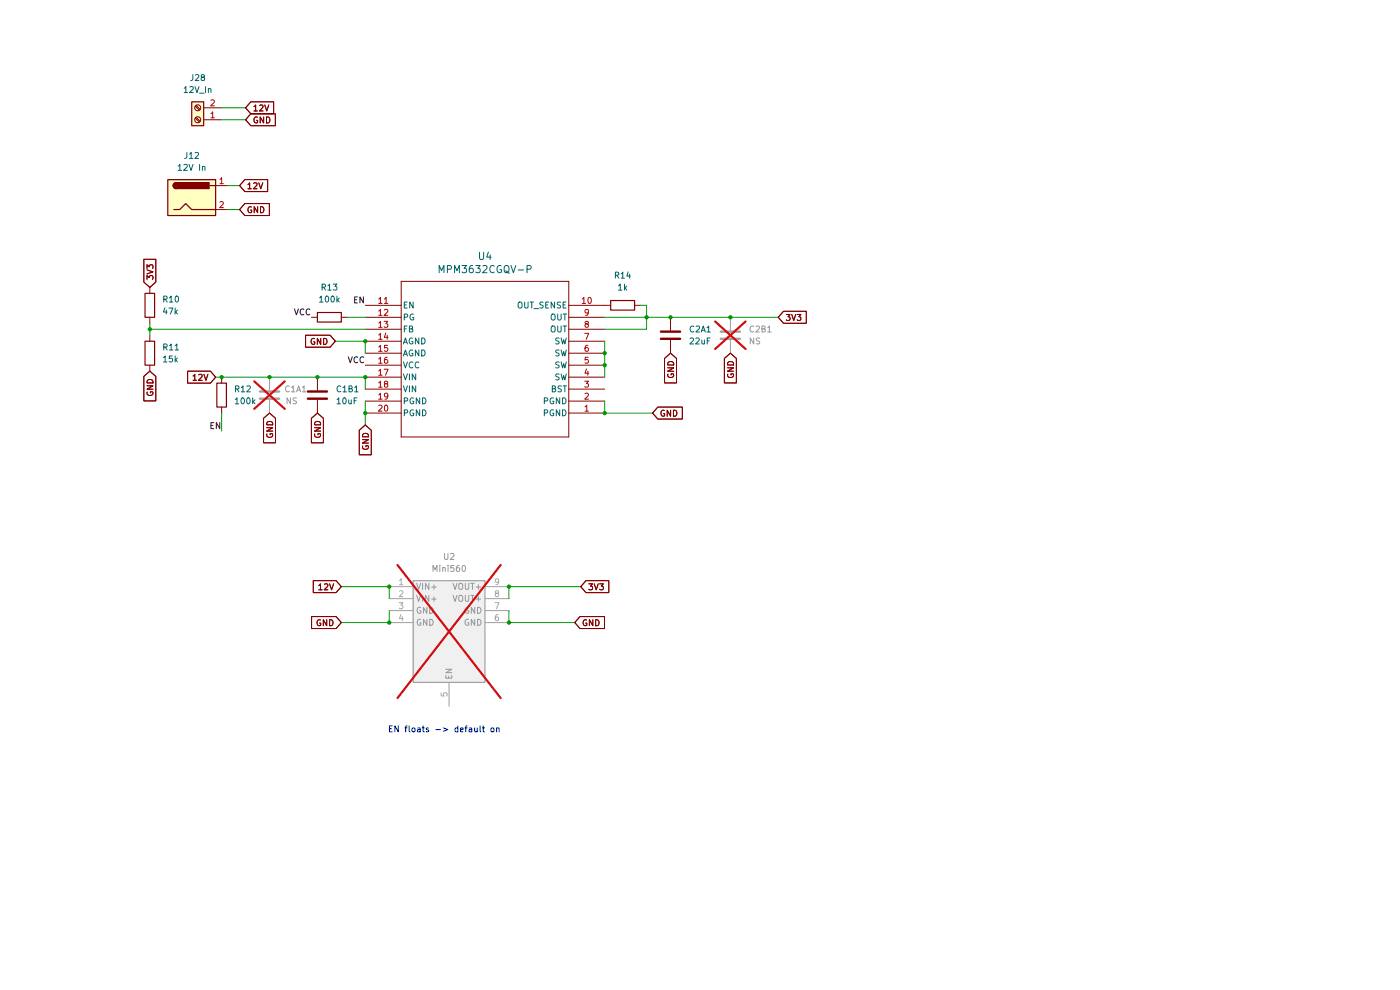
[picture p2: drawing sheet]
(kicad_sch
 (version 20260306)
 (generator "eeschema")
 (generator_version "10.0")
 (paper "A4")
 (lib_symbols
  (symbol "Connector:Barrel_Jack"
   (pin_names
    (offset 1.016)) (exclude_from_sim no) (in_bom yes) (on_board yes)
   (in_pos_files yes)
   (duplicate_pin_numbers_are_jumpers no)
   (property "Reference" "J" (at 0 5.334 0) (show_name no) (do_not_autoplace no) (effects (font (size 1.27 1.27))))
   (property "Value" "Barrel_Jack" (at 0 -5.08 0) (show_name no) (do_not_autoplace no) (effects (font (size 1.27 1.27))))
   (property "Footprint" "" (at 1.27 -1.016 0) (show_name no) (do_not_autoplace no) (hide yes) (effects (font (size 1.27 1.27))))
   (property "Datasheet" "" (at 1.27 -1.016 0) (show_name no) (do_not_autoplace no) (hide yes) (effects (font (size 1.27 1.27))))
   (property "Description" "DC Barrel Jack" (at 0 0 0) (show_name no) (do_not_autoplace no) (hide yes) (effects (font (size 1.27 1.27))))
   (symbol "Barrel_Jack_0_1"
    (rectangle (start -5.08 3.81) (end 5.08 -3.81) (stroke (width 0.254) (type default)) (fill (type background)))
    (polyline (pts (xy -3.81 -2.54) (xy -2.54 -2.54) (xy -1.27 -1.27) (xy 0 -2.54) (xy 2.54 -2.54) (xy 5.08 -2.54)) (stroke (width 0.254) (type default)) (fill (type none)))
    (arc (start -3.302 1.905) (mid -3.9343 2.54) (end -3.302 3.175) (stroke (width 0.254) (type default)) (fill (type none)))
    (arc (start -3.302 1.905) (mid -3.9343 2.54) (end -3.302 3.175) (stroke (width 0.254) (type default)) (fill (type outline)))
    (rectangle (start 3.683 3.175) (end -3.302 1.905) (stroke (width 0.254) (type default)) (fill (type outline)))
    (polyline (pts (xy 5.08 2.54) (xy 3.81 2.54)) (stroke (width 0.254) (type default)) (fill (type none))))
   (symbol "Barrel_Jack_1_1"
    (pin passive line (at 7.62 2.54 180) (length 2.54) (name "" (effects (font (size 1.27 1.27)))) (number "1" (effects (font (size 1.27 1.27)))))
    (pin passive line (at 7.62 -2.54 180) (length 2.54) (name "" (effects (font (size 1.27 1.27)))) (number "2" (effects (font (size 1.27 1.27))))))
   (embedded_fonts no))
  (symbol "Connector:Screw_Terminal_01x02"
   (pin_names
    (offset 1.016) (hide yes)) (exclude_from_sim no) (in_bom yes) (on_board yes)
   (in_pos_files yes)
   (duplicate_pin_numbers_are_jumpers no)
   (property "Reference" "J" (at 0 2.54 0) (show_name no) (do_not_autoplace no) (effects (font (size 1.27 1.27))))
   (property "Value" "Screw_Terminal_01x02" (at 0 -5.08 0) (show_name no) (do_not_autoplace no) (effects (font (size 1.27 1.27))))
   (property "Footprint" "" (at 0 0 0) (show_name no) (do_not_autoplace no) (hide yes) (effects (font (size 1.27 1.27))))
   (property "Datasheet" "" (at 0 0 0) (show_name no) (do_not_autoplace no) (hide yes) (effects (font (size 1.27 1.27))))
   (property "Description" "Generic screw terminal, single row, 01x02, script generated (kicad-library-utils/schlib/autogen/connector/)" (at 0 0 0) (show_name no) (do_not_autoplace no) (hide yes) (effects (font (size 1.27 1.27))))
   (symbol "Screw_Terminal_01x02_1_1"
    (rectangle (start -1.27 1.27) (end 1.27 -3.81) (stroke (width 0.254) (type default)) (fill (type background)))
    (polyline (pts (xy -0.5334 0.3302) (xy 0.3302 -0.508)) (stroke (width 0.1524) (type default)) (fill (type none)))
    (polyline (pts (xy -0.5334 -2.2098) (xy 0.3302 -3.048)) (stroke (width 0.1524) (type default)) (fill (type none)))
    (polyline (pts (xy -0.3556 0.508) (xy 0.508 -0.3302)) (stroke (width 0.1524) (type default)) (fill (type none)))
    (polyline (pts (xy -0.3556 -2.032) (xy 0.508 -2.8702)) (stroke (width 0.1524) (type default)) (fill (type none)))
    (circle (center 0 0) (radius 0.635) (stroke (width 0.1524) (type default)) (fill (type none)))
    (circle (center 0 -2.54) (radius 0.635) (stroke (width 0.1524) (type default)) (fill (type none)))
    (pin passive line (at -5.08 0 0) (length 3.81) (name "Pin_1" (effects (font (size 1.27 1.27)))) (number "1" (effects (font (size 1.27 1.27)))))
    (pin passive line (at -5.08 -2.54 0) (length 3.81) (name "Pin_2" (effects (font (size 1.27 1.27)))) (number "2" (effects (font (size 1.27 1.27))))))
   (embedded_fonts no))
  (symbol "Device:C"
   (pin_numbers (hide yes))
   (pin_names
    (offset 0.254)) (exclude_from_sim no) (in_bom yes) (on_board yes)
   (in_pos_files yes)
   (duplicate_pin_numbers_are_jumpers no)
   (property "Reference" "C" (at 0.635 2.54 0) (show_name no) (do_not_autoplace no) (effects (font (size 1.27 1.27)) (justify left)))
   (property "Value" "C" (at 0.635 -2.54 0) (show_name no) (do_not_autoplace no) (effects (font (size 1.27 1.27)) (justify left)))
   (property "Footprint" "" (at 0.9652 -3.81 0) (show_name no) (do_not_autoplace no) (hide yes) (effects (font (size 1.27 1.27))))
   (property "Datasheet" "" (at 0 0 0) (show_name no) (do_not_autoplace no) (hide yes) (effects (font (size 1.27 1.27))))
   (property "Description" "Unpolarized capacitor" (at 0 0 0) (show_name no) (do_not_autoplace no) (hide yes) (effects (font (size 1.27 1.27))))
   (symbol "C_0_1"
    (polyline (pts (xy -2.032 0.762) (xy 2.032 0.762)) (stroke (width 0.508) (type default)) (fill (type none)))
    (polyline (pts (xy -2.032 -0.762) (xy 2.032 -0.762)) (stroke (width 0.508) (type default)) (fill (type none))))
   (symbol "C_1_1"
    (pin passive line (at 0 3.81 270) (length 2.794) (name "" (effects (font (size 1.27 1.27)))) (number "1" (effects (font (size 1.27 1.27)))))
    (pin passive line (at 0 -3.81 90) (length 2.794) (name "" (effects (font (size 1.27 1.27)))) (number "2" (effects (font (size 1.27 1.27))))))
   (embedded_fonts no))
  (symbol "Device:R"
   (pin_numbers (hide yes))
   (pin_names
    (offset 0)) (exclude_from_sim no) (in_bom yes) (on_board yes)
   (in_pos_files yes)
   (duplicate_pin_numbers_are_jumpers no)
   (property "Reference" "R" (at 2.032 0 90) (show_name no) (do_not_autoplace no) (effects (font (size 1.27 1.27))))
   (property "Value" "R" (at 0 0 90) (show_name no) (do_not_autoplace no) (effects (font (size 1.27 1.27))))
   (property "Footprint" "" (at -1.778 0 90) (show_name no) (do_not_autoplace no) (hide yes) (effects (font (size 1.27 1.27))))
   (property "Datasheet" "" (at 0 0 0) (show_name no) (do_not_autoplace no) (hide yes) (effects (font (size 1.27 1.27))))
   (property "Description" "Resistor" (at 0 0 0) (show_name no) (do_not_autoplace no) (hide yes) (effects (font (size 1.27 1.27))))
   (symbol "R_0_1"
    (rectangle (start -1.016 -2.54) (end 1.016 2.54) (stroke (width 0.254) (type default)) (fill (type none))))
   (symbol "R_1_1"
    (pin passive line (at 0 3.81 270) (length 1.27) (name "" (effects (font (size 1.27 1.27)))) (number "1" (effects (font (size 1.27 1.27)))))
    (pin passive line (at 0 -3.81 90) (length 1.27) (name "" (effects (font (size 1.27 1.27)))) (number "2" (effects (font (size 1.27 1.27))))))
   (embedded_fonts no))
  (symbol "PCM_TrailCurrentSymbolLibrary:Mini560" (exclude_from_sim no) (in_bom yes) (on_board yes)
   (in_pos_files yes)
   (duplicate_pin_numbers_are_jumpers no)
   (property "Reference" "U" (at 12.7 2.54 0) (show_name no) (do_not_autoplace no) (effects (font (size 1.27 1.27))))
   (property "Value" "Mini560" (at 12.7 0 0) (show_name no) (do_not_autoplace no) (effects (font (size 1.27 1.27))))
   (property "Footprint" "TrailCurrentFootprints:Mini560" (at 0 0 0) (show_name no) (do_not_autoplace no) (hide yes) (effects (font (size 1.27 1.27))))
   (property "Datasheet" "" (at 0 0 0) (show_name no) (do_not_autoplace no) (hide yes) (effects (font (size 1.27 1.27))))
   (property "Description" "Mini560 DC-DC Buck Converter Module, 5A, 7-20V to 3.3/5/9/12V" (at 0 0 0) (show_name no) (do_not_autoplace no) (hide yes) (effects (font (size 1.27 1.27))))
   (property "Manufacturer_Name" "Generic" (at 0 0 0) (show_name no) (do_not_autoplace no) (hide yes) (effects (font (size 1.27 1.27))))
   (property "Manufacturer_Part_Number" "Mini560" (at 0 0 0) (show_name no) (do_not_autoplace no) (hide yes) (effects (font (size 1.27 1.27))))
   (property "LCSC Part" "" (at 0 0 0) (show_name no) (do_not_autoplace no) (hide yes) (effects (font (size 1.27 1.27))))
   (property "DigiKey Part Number" "" (at 0 0 0) (show_name no) (do_not_autoplace no) (hide yes) (effects (font (size 1.27 1.27))))
   (property "Mouser Part Number" "" (at 0 0 0) (show_name no) (do_not_autoplace no) (hide yes) (effects (font (size 1.27 1.27))))
   (symbol "Mini560_0_1"
    (rectangle (start 5.08 1.27) (end 20.32 -20.32) (stroke (width 0.254) (type default)) (fill (type background)))
    (pin power_in line (at 0 0 0) (length 5.08) (name "VIN+" (effects (font (size 1.27 1.27)))) (number "1" (effects (font (size 1.27 1.27)))))
    (pin passive line (at 0 -2.54 0) (length 5.08) (name "VIN+" (effects (font (size 1.27 1.27)))) (number "2" (effects (font (size 1.27 1.27)))))
    (pin power_in line (at 0 -5.08 0) (length 5.08) (name "GND" (effects (font (size 1.27 1.27)))) (number "3" (effects (font (size 1.27 1.27)))))
    (pin passive line (at 0 -7.62 0) (length 5.08) (name "GND" (effects (font (size 1.27 1.27)))) (number "4" (effects (font (size 1.27 1.27)))))
    (pin input line (at 12.7 -25.4 90) (length 5.08) (name "EN" (effects (font (size 1.27 1.27)))) (number "5" (effects (font (size 1.27 1.27)))))
    (pin passive line (at 25.4 -7.62 180) (length 5.08) (name "GND" (effects (font (size 1.27 1.27)))) (number "6" (effects (font (size 1.27 1.27)))))
    (pin passive line (at 25.4 -5.08 180) (length 5.08) (name "GND" (effects (font (size 1.27 1.27)))) (number "7" (effects (font (size 1.27 1.27)))))
    (pin power_out line (at 25.4 -2.54 180) (length 5.08) (name "VOUT+" (effects (font (size 1.27 1.27)))) (number "8" (effects (font (size 1.27 1.27)))))
    (pin passive line (at 25.4 0 180) (length 5.08) (name "VOUT+" (effects (font (size 1.27 1.27)))) (number "9" (effects (font (size 1.27 1.27))))))
   (embedded_fonts no))
  (symbol "mpm3632c:MPM3632CGQV-P"
   (pin_names
    (offset 0.254)) (exclude_from_sim no) (in_bom yes) (on_board yes)
   (in_pos_files yes)
   (duplicate_pin_numbers_are_jumpers no)
   (property "Reference" "U" (at 25.4 10.16 0) (show_name no) (do_not_autoplace no) (effects (font (size 1.524 1.524))))
   (property "Value" "MPM3632CGQV-P" (at 25.4 7.62 0) (show_name no) (do_not_autoplace no) (effects (font (size 1.524 1.524))))
   (property "Footprint" "QFN3p0x5p0x1p6_MPM3632C_MNP" (at 0 0 0) (show_name no) (do_not_autoplace no) (hide yes) (effects (font (size 1.27 1.27)
    (italic yes))))
   (property "Datasheet" "https://www.monolithicpower.com/en/documentview/productdocument/index/version/2/document_type/Datasheet/lang/en/sku/MPM3632CGQV-Z" (at 0 0 0) (show_name no) (do_not_autoplace no) (hide yes) (effects (font (size 1.27 1.27)
    (italic yes))))
   (property "Description" "" (at 0 0 0) (show_name no) (do_not_autoplace no) (hide yes) (effects (font (size 1.27 1.27))))
   (property "ki_locked" "" (at 0 0 0) (show_name no) (do_not_autoplace no) (effects (font (size 1.27 1.27))))
   (symbol "MPM3632CGQV-P_0_1"
    (polyline (pts (xy 7.62 5.08) (xy 7.62 -27.94)) (stroke (width 0.127) (type default)) (fill (type none)))
    (polyline (pts (xy 7.62 -27.94) (xy 43.18 -27.94)) (stroke (width 0.127) (type default)) (fill (type none)))
    (polyline (pts (xy 43.18 5.08) (xy 7.62 5.08)) (stroke (width 0.127) (type default)) (fill (type none)))
    (polyline (pts (xy 43.18 -27.94) (xy 43.18 5.08)) (stroke (width 0.127) (type default)) (fill (type none)))
    (pin power_out line (at 0 0 0) (length 7.62) (name "PGND" (effects (font (size 1.27 1.27)))) (number "1" (effects (font (size 1.27 1.27)))))
    (pin power_out line (at 0 -2.54 0) (length 7.62) (name "PGND" (effects (font (size 1.27 1.27)))) (number "2" (effects (font (size 1.27 1.27)))))
    (pin unspecified line (at 0 -5.08 0) (length 7.62) (name "BST" (effects (font (size 1.27 1.27)))) (number "3" (effects (font (size 1.27 1.27)))))
    (pin output line (at 0 -7.62 0) (length 7.62) (name "SW" (effects (font (size 1.27 1.27)))) (number "4" (effects (font (size 1.27 1.27)))))
    (pin output line (at 0 -10.16 0) (length 7.62) (name "SW" (effects (font (size 1.27 1.27)))) (number "5" (effects (font (size 1.27 1.27)))))
    (pin output line (at 0 -12.7 0) (length 7.62) (name "SW" (effects (font (size 1.27 1.27)))) (number "6" (effects (font (size 1.27 1.27)))))
    (pin output line (at 0 -15.24 0) (length 7.62) (name "SW" (effects (font (size 1.27 1.27)))) (number "7" (effects (font (size 1.27 1.27)))))
    (pin output line (at 0 -17.78 0) (length 7.62) (name "OUT" (effects (font (size 1.27 1.27)))) (number "8" (effects (font (size 1.27 1.27)))))
    (pin output line (at 0 -20.32 0) (length 7.62) (name "OUT" (effects (font (size 1.27 1.27)))) (number "9" (effects (font (size 1.27 1.27)))))
    (pin unspecified line (at 0 -22.86 0) (length 7.62) (name "OUT_SENSE" (effects (font (size 1.27 1.27)))) (number "10" (effects (font (size 1.27 1.27)))))
    (pin unspecified line (at 50.8 -22.86 180) (length 7.62) (name "EN" (effects (font (size 1.27 1.27)))) (number "11" (effects (font (size 1.27 1.27)))))
    (pin output line (at 50.8 -20.32 180) (length 7.62) (name "PG" (effects (font (size 1.27 1.27)))) (number "12" (effects (font (size 1.27 1.27)))))
    (pin input line (at 50.8 -17.78 180) (length 7.62) (name "FB" (effects (font (size 1.27 1.27)))) (number "13" (effects (font (size 1.27 1.27)))))
    (pin power_out line (at 50.8 -15.24 180) (length 7.62) (name "AGND" (effects (font (size 1.27 1.27)))) (number "14" (effects (font (size 1.27 1.27)))))
    (pin power_out line (at 50.8 -12.7 180) (length 7.62) (name "AGND" (effects (font (size 1.27 1.27)))) (number "15" (effects (font (size 1.27 1.27)))))
    (pin power_in line (at 50.8 -10.16 180) (length 7.62) (name "VCC" (effects (font (size 1.27 1.27)))) (number "16" (effects (font (size 1.27 1.27)))))
    (pin power_in line (at 50.8 -7.62 180) (length 7.62) (name "VIN" (effects (font (size 1.27 1.27)))) (number "17" (effects (font (size 1.27 1.27)))))
    (pin power_in line (at 50.8 -5.08 180) (length 7.62) (name "VIN" (effects (font (size 1.27 1.27)))) (number "18" (effects (font (size 1.27 1.27)))))
    (pin power_out line (at 50.8 -2.54 180) (length 7.62) (name "PGND" (effects (font (size 1.27 1.27)))) (number "19" (effects (font (size 1.27 1.27)))))
    (pin power_out line (at 50.8 0 180) (length 7.62) (name "PGND" (effects (font (size 1.27 1.27)))) (number "20" (effects (font (size 1.27 1.27))))))
   (embedded_fonts no)))
 (text "EN floats -> default on"
  (exclude_from_sim no)
  (at 94.234 154.94 0)
  (effects (font (size 1.27 1.27))))
 (junction
  (at 77.47 72.39)
  (diameter 0)
  (color 0 0 0 0))
 (junction
  (at 31.75 69.85)
  (diameter 0)
  (color 0 0 0 0))
 (junction
  (at 128.27 74.93)
  (diameter 0)
  (color 0 0 0 0))
 (junction
  (at 128.27 87.63)
  (diameter 0)
  (color 0 0 0 0))
 (junction
  (at 107.95 132.08)
  (diameter 0)
  (color 0 0 0 0))
 (junction
  (at 128.27 77.47)
  (diameter 0)
  (color 0 0 0 0))
 (junction
  (at 67.31 80.01)
  (diameter 0)
  (color 0 0 0 0))
 (junction
  (at 82.55 124.46)
  (diameter 0)
  (color 0 0 0 0))
 (junction
  (at 82.55 132.08)
  (diameter 0)
  (color 0 0 0 0))
 (junction
  (at 142.24 67.31)
  (diameter 0)
  (color 0 0 0 0))
 (junction
  (at 154.94 67.31)
  (diameter 0)
  (color 0 0 0 0))
 (junction
  (at 107.95 124.46)
  (diameter 0)
  (color 0 0 0 0))
 (junction
  (at 57.15 80.01)
  (diameter 0)
  (color 0 0 0 0))
 (junction
  (at 137.16 67.31)
  (diameter 0)
  (color 0 0 0 0))
 (junction
  (at 77.47 87.63)
  (diameter 0)
  (color 0 0 0 0))
 (junction
  (at 46.99 80.01)
  (diameter 0)
  (color 0 0 0 0))
 (junction
  (at 77.47 80.01)
  (diameter 0)
  (color 0 0 0 0))
 (wire
  (pts (xy 77.47 72.39) (xy 77.47 74.93))
  (stroke (width 0) (type default)))
 (wire
  (pts (xy 107.95 129.54) (xy 107.95 132.08))
  (stroke (width 0) (type default)))
 (wire
  (pts (xy 46.99 87.63) (xy 46.99 91.44))
  (stroke (width 0) (type default)))
 (wire
  (pts (xy 135.89 64.77) (xy 137.16 64.77))
  (stroke (width 0) (type default)))
 (wire
  (pts (xy 128.27 85.09) (xy 128.27 87.63))
  (stroke (width 0) (type default)))
 (wire
  (pts (xy 137.16 67.31) (xy 142.24 67.31))
  (stroke (width 0) (type default)))
 (wire
  (pts (xy 77.47 85.09) (xy 77.47 87.63))
  (stroke (width 0) (type default)))
 (wire
  (pts (xy 138.43 87.63) (xy 128.27 87.63))
  (stroke (width 0) (type default)))
 (wire
  (pts (xy 48.26 39.37) (xy 50.8 39.37))
  (stroke (width 0) (type default)))
 (wire
  (pts (xy 137.16 64.77) (xy 137.16 67.31))
  (stroke (width 0) (type default)))
 (wire
  (pts (xy 142.24 67.31) (xy 154.94 67.31))
  (stroke (width 0) (type default)))
 (wire
  (pts (xy 31.75 69.85) (xy 77.47 69.85))
  (stroke (width 0) (type default)))
 (wire
  (pts (xy 72.39 124.46) (xy 82.55 124.46))
  (stroke (width 0) (type default)))
 (wire
  (pts (xy 72.39 132.08) (xy 82.55 132.08))
  (stroke (width 0) (type default)))
 (wire
  (pts (xy 46.99 25.4) (xy 52.07 25.4))
  (stroke (width 0) (type default)))
 (wire
  (pts (xy 31.75 68.58) (xy 31.75 69.85))
  (stroke (width 0) (type default)))
 (wire
  (pts (xy 48.26 44.45) (xy 50.8 44.45))
  (stroke (width 0) (type default)))
 (wire
  (pts (xy 154.94 67.31) (xy 165.1 67.31))
  (stroke (width 0) (type default)))
 (wire
  (pts (xy 128.27 69.85) (xy 137.16 69.85))
  (stroke (width 0) (type default)))
 (wire
  (pts (xy 128.27 77.47) (xy 128.27 80.01))
  (stroke (width 0) (type default)))
 (wire
  (pts (xy 57.15 80.01) (xy 67.31 80.01))
  (stroke (width 0) (type default)))
 (wire
  (pts (xy 107.95 132.08) (xy 121.92 132.08))
  (stroke (width 0) (type default)))
 (wire
  (pts (xy 107.95 124.46) (xy 123.19 124.46))
  (stroke (width 0) (type default)))
 (wire
  (pts (xy 107.95 124.46) (xy 107.95 127))
  (stroke (width 0) (type default)))
 (wire
  (pts (xy 77.47 80.01) (xy 77.47 82.55))
  (stroke (width 0) (type default)))
 (wire
  (pts (xy 128.27 74.93) (xy 128.27 77.47))
  (stroke (width 0) (type default)))
 (wire
  (pts (xy 46.99 80.01) (xy 57.15 80.01))
  (stroke (width 0) (type default)))
 (wire
  (pts (xy 45.72 80.01) (xy 46.99 80.01))
  (stroke (width 0) (type default)))
 (wire
  (pts (xy 82.55 129.54) (xy 82.55 132.08))
  (stroke (width 0) (type default)))
 (wire
  (pts (xy 67.31 80.01) (xy 77.47 80.01))
  (stroke (width 0) (type default)))
 (wire
  (pts (xy 128.27 72.39) (xy 128.27 74.93))
  (stroke (width 0) (type default)))
 (wire
  (pts (xy 128.27 67.31) (xy 137.16 67.31))
  (stroke (width 0) (type default)))
 (wire
  (pts (xy 137.16 69.85) (xy 137.16 67.31))
  (stroke (width 0) (type default)))
 (wire
  (pts (xy 73.66 67.31) (xy 77.47 67.31))
  (stroke (width 0) (type default)))
 (wire
  (pts (xy 82.55 124.46) (xy 82.55 127))
  (stroke (width 0) (type default)))
 (wire
  (pts (xy 31.75 69.85) (xy 31.75 71.12))
  (stroke (width 0) (type default)))
 (wire
  (pts (xy 46.99 22.86) (xy 52.07 22.86))
  (stroke (width 0) (type default)))
 (wire
  (pts (xy 77.47 87.63) (xy 77.47 90.17))
  (stroke (width 0) (type default)))
 (wire
  (pts (xy 71.12 72.39) (xy 77.47 72.39))
  (stroke (width 0) (type default)))
 (label "EN"
  (at 46.99 91.44 180)
  (effects (font (size 1.27 1.27)) (justify right bottom)))
 (label "VCC"
  (at 77.47 77.47 180)
  (effects (font (size 1.27 1.27)) (justify right bottom)))
 (label "VCC"
  (at 66.04 67.31 180)
  (effects (font (size 1.27 1.27)) (justify right bottom)))
 (label "EN"
  (at 77.47 64.77 180)
  (effects (font (size 1.27 1.27)) (justify right bottom)))
 (global_label "12V"
  (shape input)
  (at 52.07 22.86 0)
  (effects (font (size 1.27 1.27)) (justify left))
  (property "Intersheetrefs" "${INTERSHEET_REFS}" (at 52.07 22.86 0) (hide yes) (show_name no) (do_not_autoplace no) (effects (font (size 1.27 1.27)))))
 (global_label "GND"
  (shape input)
  (at 121.92 132.08 0)
  (effects (font (size 1.27 1.27)) (justify left))
  (property "Intersheetrefs" "${INTERSHEET_REFS}" (at 121.92 132.08 0) (hide yes) (show_name no) (do_not_autoplace no) (effects (font (size 1.27 1.27)))))
 (global_label "3V3"
  (shape input)
  (at 31.75 60.96 90)
  (effects (font (size 1.27 1.27)) (justify left))
  (property "Intersheetrefs" "${INTERSHEET_REFS}" (at 31.75 60.96 90) (hide yes) (show_name no) (do_not_autoplace no) (effects (font (size 1.27 1.27)))))
 (global_label "GND"
  (shape input)
  (at 50.8 44.45 0)
  (effects (font (size 1.27 1.27)) (justify left))
  (property "Intersheetrefs" "${INTERSHEET_REFS}" (at 50.8 44.45 0) (hide yes) (show_name no) (do_not_autoplace no) (effects (font (size 1.27 1.27)))))
 (global_label "GND"
  (shape input)
  (at 77.47 90.17 270)
  (effects (font (size 1.27 1.27)) (justify right))
  (property "Intersheetrefs" "${INTERSHEET_REFS}" (at 77.47 90.17 90) (hide yes) (show_name no) (do_not_autoplace no) (effects (font (size 1.27 1.27)))))
 (global_label "GND"
  (shape input)
  (at 52.07 25.4 0)
  (effects (font (size 1.27 1.27)) (justify left))
  (property "Intersheetrefs" "${INTERSHEET_REFS}" (at 52.07 25.4 0) (hide yes) (show_name no) (do_not_autoplace no) (effects (font (size 1.27 1.27)))))
 (global_label "GND"
  (shape input)
  (at 31.75 78.74 270)
  (effects (font (size 1.27 1.27)) (justify right))
  (property "Intersheetrefs" "${INTERSHEET_REFS}" (at 31.75 78.74 90) (hide yes) (show_name no) (do_not_autoplace no) (effects (font (size 1.27 1.27)))))
 (global_label "GND"
  (shape input)
  (at 67.31 87.63 270)
  (effects (font (size 1.27 1.27)) (justify right))
  (property "Intersheetrefs" "${INTERSHEET_REFS}" (at 67.31 87.63 90) (hide yes) (show_name no) (do_not_autoplace no) (effects (font (size 1.27 1.27)))))
 (global_label "3V3"
  (shape input)
  (at 165.1 67.31 0)
  (effects (font (size 1.27 1.27)) (justify left))
  (property "Intersheetrefs" "${INTERSHEET_REFS}" (at 165.1 67.31 0) (hide yes) (show_name no) (do_not_autoplace no) (effects (font (size 1.27 1.27)))))
 (global_label "GND"
  (shape input)
  (at 72.39 132.08 180)
  (effects (font (size 1.27 1.27)) (justify right))
  (property "Intersheetrefs" "${INTERSHEET_REFS}" (at 72.39 132.08 0) (hide yes) (show_name no) (do_not_autoplace no) (effects (font (size 1.27 1.27)))))
 (global_label "12V"
  (shape input)
  (at 45.72 80.01 180)
  (effects (font (size 1.27 1.27)) (justify right))
  (property "Intersheetrefs" "${INTERSHEET_REFS}" (at 45.72 80.01 0) (hide yes) (show_name no) (do_not_autoplace no) (effects (font (size 1.27 1.27)))))
 (global_label "3V3"
  (shape input)
  (at 123.19 124.46 0)
  (effects (font (size 1.27 1.27)) (justify left))
  (property "Intersheetrefs" "${INTERSHEET_REFS}" (at 123.19 124.46 0) (hide yes) (show_name no) (do_not_autoplace no) (effects (font (size 1.27 1.27)))))
 (global_label "GND"
  (shape input)
  (at 154.94 74.93 270)
  (effects (font (size 1.27 1.27)) (justify right))
  (property "Intersheetrefs" "${INTERSHEET_REFS}" (at 154.94 74.93 90) (hide yes) (show_name no) (do_not_autoplace no) (effects (font (size 1.27 1.27)))))
 (global_label "GND"
  (shape input)
  (at 142.24 74.93 270)
  (effects (font (size 1.27 1.27)) (justify right))
  (property "Intersheetrefs" "${INTERSHEET_REFS}" (at 142.24 74.93 90) (hide yes) (show_name no) (do_not_autoplace no) (effects (font (size 1.27 1.27)))))
 (global_label "12V"
  (shape input)
  (at 72.39 124.46 180)
  (effects (font (size 1.27 1.27)) (justify right))
  (property "Intersheetrefs" "${INTERSHEET_REFS}" (at 72.39 124.46 0) (hide yes) (show_name no) (do_not_autoplace no) (effects (font (size 1.27 1.27)))))
 (global_label "12V"
  (shape input)
  (at 50.8 39.37 0)
  (effects (font (size 1.27 1.27)) (justify left))
  (property "Intersheetrefs" "${INTERSHEET_REFS}" (at 50.8 39.37 0) (hide yes) (show_name no) (do_not_autoplace no) (effects (font (size 1.27 1.27)))))
 (global_label "GND"
  (shape input)
  (at 138.43 87.63 0)
  (effects (font (size 1.27 1.27)) (justify left))
  (property "Intersheetrefs" "${INTERSHEET_REFS}" (at 138.43 87.63 0) (hide yes) (show_name no) (do_not_autoplace no) (effects (font (size 1.27 1.27)))))
 (global_label "GND"
  (shape input)
  (at 57.15 87.63 270)
  (effects (font (size 1.27 1.27)) (justify right))
  (property "Intersheetrefs" "${INTERSHEET_REFS}" (at 57.15 87.63 90) (hide yes) (show_name no) (do_not_autoplace no) (effects (font (size 1.27 1.27)))))
 (global_label "GND"
  (shape input)
  (at 71.12 72.39 180)
  (effects (font (size 1.27 1.27)) (justify right))
  (property "Intersheetrefs" "${INTERSHEET_REFS}" (at 71.12 72.39 0) (hide yes) (show_name no) (do_not_autoplace no) (effects (font (size 1.27 1.27)))))
 (symbol
  (lib_id "Device:R")
  (at 132.08 64.77 90)
  (unit 1)
  (body_style 1)
  (exclude_from_sim no)
  (in_bom yes)
  (on_board yes)
  (in_pos_files yes)
  (dnp no)
  (fields_autoplaced yes)
  (property "Reference" "R14" (at 132.08 58.42 90) (show_name no) (do_not_autoplace no) (effects (font (size 1.27 1.27))))
  (property "Value" "1k" (at 132.08 60.96 90) (show_name no) (do_not_autoplace no) (effects (font (size 1.27 1.27))))
  (property "Footprint" "PCM_Resistor_SMD_AKL:R_0805_2012Metric_Pad1.20x1.40mm_HandSolder" (at 132.08 66.548 90) (hide yes) (show_name no) (do_not_autoplace no) (effects (font (size 1.27 1.27))))
  (property "Datasheet" "" (at 132.08 64.77 0) (hide yes) (show_name no) (do_not_autoplace no) (effects (font (size 1.27 1.27))))
  (property "Description" "Resistor" (at 132.08 64.77 0) (hide yes) (show_name no) (do_not_autoplace no) (effects (font (size 1.27 1.27))))
  (pin "1")
  (pin "2"))
 (symbol
  (lib_id "Device:C")
  (at 57.15 83.82 0)
  (unit 1)
  (body_style 1)
  (exclude_from_sim no)
  (in_bom no)
  (on_board yes)
  (in_pos_files yes)
  (dnp yes)
  (property "Reference" "C1A1" (at 60.198 82.55 0) (show_name no) (do_not_autoplace no) (effects (font (size 1.27 1.27)) (justify left)))
  (property "Value" "NS" (at 60.452 85.09 0) (show_name no) (do_not_autoplace no) (effects (font (size 1.27 1.27)) (justify left)))
  (property "Footprint" "Capacitor_SMD:C_1206_3216Metric_Pad1.33x1.80mm_HandSolder" (at 58.1152 87.63 0) (hide yes) (show_name no) (do_not_autoplace no) (effects (font (size 1.27 1.27))))
  (property "Datasheet" "" (at 57.15 83.82 0) (hide yes) (show_name no) (do_not_autoplace no) (effects (font (size 1.27 1.27))))
  (property "Description" "Unpolarized capacitor" (at 57.15 83.82 0) (hide yes) (show_name no) (do_not_autoplace no) (effects (font (size 1.27 1.27))))
  (pin "1")
  (pin "2"))
 (symbol
  (lib_id "Device:C")
  (at 67.31 83.82 0)
  (unit 1)
  (body_style 1)
  (exclude_from_sim no)
  (in_bom yes)
  (on_board yes)
  (in_pos_files yes)
  (dnp no)
  (fields_autoplaced yes)
  (property "Reference" "C1B1" (at 71.12 82.5499 0) (show_name no) (do_not_autoplace no) (effects (font (size 1.27 1.27)) (justify left)))
  (property "Value" "10uF" (at 71.12 85.0899 0) (show_name no) (do_not_autoplace no) (effects (font (size 1.27 1.27)) (justify left)))
  (property "Footprint" "Capacitor_SMD:C_1206_3216Metric_Pad1.33x1.80mm_HandSolder" (at 68.2752 87.63 0) (hide yes) (show_name no) (do_not_autoplace no) (effects (font (size 1.27 1.27))))
  (property "Datasheet" "" (at 67.31 83.82 0) (hide yes) (show_name no) (do_not_autoplace no) (effects (font (size 1.27 1.27))))
  (property "Description" "Unpolarized capacitor" (at 67.31 83.82 0) (hide yes) (show_name no) (do_not_autoplace no) (effects (font (size 1.27 1.27))))
  (pin "1")
  (pin "2"))
 (symbol
  (lib_id "Connector:Barrel_Jack")
  (at 40.64 41.91 0)
  (unit 1)
  (body_style 1)
  (exclude_from_sim no)
  (in_bom yes)
  (on_board yes)
  (in_pos_files yes)
  (dnp no)
  (fields_autoplaced yes)
  (property "Reference" "J12" (at 40.64 33.02 0) (show_name no) (do_not_autoplace no) (effects (font (size 1.27 1.27))))
  (property "Value" "12V In" (at 40.64 35.56 0) (show_name no) (do_not_autoplace no) (effects (font (size 1.27 1.27))))
  (property "Footprint" "Connector_BarrelJack:BarrelJack_GCT_DCJ200-10-A_Horizontal" (at 41.91 42.926 0) (hide yes) (show_name no) (do_not_autoplace no) (effects (font (size 1.27 1.27))))
  (property "Datasheet" "" (at 41.91 42.926 0) (hide yes) (show_name no) (do_not_autoplace no) (effects (font (size 1.27 1.27))))
  (property "Description" "DC Barrel Jack" (at 40.64 41.91 0) (hide yes) (show_name no) (do_not_autoplace no) (effects (font (size 1.27 1.27))))
  (pin "2")
  (pin "1"))
 (symbol
  (lib_id "Device:R")
  (at 31.75 64.77 0)
  (unit 1)
  (body_style 1)
  (exclude_from_sim no)
  (in_bom yes)
  (on_board yes)
  (in_pos_files yes)
  (dnp no)
  (fields_autoplaced yes)
  (property "Reference" "R10" (at 34.29 63.4999 0) (show_name no) (do_not_autoplace no) (effects (font (size 1.27 1.27)) (justify left)))
  (property "Value" "47k" (at 34.29 66.0399 0) (show_name no) (do_not_autoplace no) (effects (font (size 1.27 1.27)) (justify left)))
  (property "Footprint" "Resistor_SMD:R_0603_1608Metric_Pad0.98x0.95mm_HandSolder" (at 29.972 64.77 90) (hide yes) (show_name no) (do_not_autoplace no) (effects (font (size 1.27 1.27))))
  (property "Datasheet" "" (at 31.75 64.77 0) (hide yes) (show_name no) (do_not_autoplace no) (effects (font (size 1.27 1.27))))
  (property "Description" "Resistor" (at 31.75 64.77 0) (hide yes) (show_name no) (do_not_autoplace no) (effects (font (size 1.27 1.27))))
  (pin "2")
  (pin "1"))
 (symbol
  (lib_id "Device:R")
  (at 46.99 83.82 0)
  (unit 1)
  (body_style 1)
  (exclude_from_sim no)
  (in_bom yes)
  (on_board yes)
  (in_pos_files yes)
  (dnp no)
  (fields_autoplaced yes)
  (property "Reference" "R12" (at 49.53 82.5499 0) (show_name no) (do_not_autoplace no) (effects (font (size 1.27 1.27)) (justify left)))
  (property "Value" "100k" (at 49.53 85.0899 0) (show_name no) (do_not_autoplace no) (effects (font (size 1.27 1.27)) (justify left)))
  (property "Footprint" "Resistor_SMD:R_0603_1608Metric_Pad0.98x0.95mm_HandSolder" (at 45.212 83.82 90) (hide yes) (show_name no) (do_not_autoplace no) (effects (font (size 1.27 1.27))))
  (property "Datasheet" "" (at 46.99 83.82 0) (hide yes) (show_name no) (do_not_autoplace no) (effects (font (size 1.27 1.27))))
  (property "Description" "Resistor" (at 46.99 83.82 0) (hide yes) (show_name no) (do_not_autoplace no) (effects (font (size 1.27 1.27))))
  (pin "2")
  (pin "1"))
 (symbol
  (lib_id "PCM_TrailCurrentSymbolLibrary:Mini560")
  (at 82.55 124.46 0)
  (unit 1)
  (body_style 1)
  (exclude_from_sim no)
  (in_bom no)
  (on_board yes)
  (in_pos_files yes)
  (dnp yes)
  (fields_autoplaced yes)
  (property "Reference" "U2" (at 95.25 118.11 0) (show_name no) (do_not_autoplace no) (effects (font (size 1.27 1.27))))
  (property "Value" "Mini560" (at 95.25 120.65 0) (show_name no) (do_not_autoplace no) (effects (font (size 1.27 1.27))))
  (property "Footprint" "PCM_TrailCurrentFootprints:Mini560" (at 82.55 124.46 0) (hide yes) (show_name no) (do_not_autoplace no) (effects (font (size 1.27 1.27))))
  (property "Datasheet" "" (at 82.55 124.46 0) (hide yes) (show_name no) (do_not_autoplace no) (effects (font (size 1.27 1.27))))
  (property "Description" "Mini560 DC-DC Buck Converter Module, 5A, 7-20V to 3.3/5/9/12V" (at 82.55 124.46 0) (hide yes) (show_name no) (do_not_autoplace no) (effects (font (size 1.27 1.27))))
  (property "Manufacturer_Name" "Generic" (at 82.55 124.46 0) (hide yes) (show_name no) (do_not_autoplace no) (effects (font (size 1.27 1.27))))
  (property "Manufacturer_Part_Number" "Mini560" (at 82.55 124.46 0) (hide yes) (show_name no) (do_not_autoplace no) (effects (font (size 1.27 1.27))))
  (property "LCSC Part" "" (at 82.55 124.46 0) (hide yes) (show_name no) (do_not_autoplace no) (effects (font (size 1.27 1.27))))
  (property "DigiKey Part Number" "" (at 82.55 124.46 0) (hide yes) (show_name no) (do_not_autoplace no) (effects (font (size 1.27 1.27))))
  (property "Mouser Part Number" "" (at 82.55 124.46 0) (hide yes) (show_name no) (do_not_autoplace no) (effects (font (size 1.27 1.27))))
  (pin "5")
  (pin "4")
  (pin "3")
  (pin "2")
  (pin "1")
  (pin "9")
  (pin "8")
  (pin "7")
  (pin "6"))
 (symbol
  (lib_id "Device:C")
  (at 154.94 71.12 0)
  (unit 1)
  (body_style 1)
  (exclude_from_sim no)
  (in_bom no)
  (on_board yes)
  (in_pos_files yes)
  (dnp yes)
  (fields_autoplaced yes)
  (property "Reference" "C2B1" (at 158.75 69.8499 0) (show_name no) (do_not_autoplace no) (effects (font (size 1.27 1.27)) (justify left)))
  (property "Value" "NS" (at 158.75 72.3899 0) (show_name no) (do_not_autoplace no) (effects (font (size 1.27 1.27)) (justify left)))
  (property "Footprint" "Capacitor_SMD:C_1206_3216Metric_Pad1.33x1.80mm_HandSolder" (at 155.9052 74.93 0) (hide yes) (show_name no) (do_not_autoplace no) (effects (font (size 1.27 1.27))))
  (property "Datasheet" "" (at 154.94 71.12 0) (hide yes) (show_name no) (do_not_autoplace no) (effects (font (size 1.27 1.27))))
  (property "Description" "Unpolarized capacitor" (at 154.94 71.12 0) (hide yes) (show_name no) (do_not_autoplace no) (effects (font (size 1.27 1.27))))
  (pin "1")
  (pin "2"))
 (symbol
  (lib_id "mpm3632c:MPM3632CGQV-P")
  (at 128.27 87.63 180)
  (unit 1)
  (body_style 1)
  (exclude_from_sim no)
  (in_bom yes)
  (on_board yes)
  (in_pos_files yes)
  (dnp no)
  (property "Reference" "U4" (at 102.87 54.356 0) (show_name no) (do_not_autoplace no) (effects (font (size 1.524 1.524))))
  (property "Value" "MPM3632CGQV-P" (at 102.87 57.15 0) (show_name no) (do_not_autoplace no) (effects (font (size 1.524 1.524))))
  (property "Footprint" "footprints:QFN3p0x5p0x1p6_MPM3632C_MNP" (at 128.27 87.63 0) (hide yes) (show_name no) (do_not_autoplace no) (effects (font (size 1.27 1.27)
    (italic yes))))
  (property "Datasheet" "https://www.monolithicpower.com/en/documentview/productdocument/index/version/2/document_type/Datasheet/lang/en/sku/MPM3632CGQV-Z" (at 128.27 87.63 0) (hide yes) (show_name no) (do_not_autoplace no) (effects (font (size 1.27 1.27)
    (italic yes))))
  (property "Description" "" (at 128.27 87.63 0) (hide yes) (show_name no) (do_not_autoplace no) (effects (font (size 1.27 1.27))))
  (pin "17")
  (pin "7")
  (pin "16")
  (pin "12")
  (pin "9")
  (pin "11")
  (pin "8")
  (pin "2")
  (pin "6")
  (pin "4")
  (pin "13")
  (pin "10")
  (pin "5")
  (pin "3")
  (pin "19")
  (pin "18")
  (pin "15")
  (pin "1")
  (pin "14")
  (pin "20"))
 (symbol
  (lib_id "Device:R")
  (at 31.75 74.93 0)
  (unit 1)
  (body_style 1)
  (exclude_from_sim no)
  (in_bom yes)
  (on_board yes)
  (in_pos_files yes)
  (dnp no)
  (fields_autoplaced yes)
  (property "Reference" "R11" (at 34.29 73.6599 0) (show_name no) (do_not_autoplace no) (effects (font (size 1.27 1.27)) (justify left)))
  (property "Value" "15k" (at 34.29 76.1999 0) (show_name no) (do_not_autoplace no) (effects (font (size 1.27 1.27)) (justify left)))
  (property "Footprint" "Resistor_SMD:R_0603_1608Metric_Pad0.98x0.95mm_HandSolder" (at 29.972 74.93 90) (hide yes) (show_name no) (do_not_autoplace no) (effects (font (size 1.27 1.27))))
  (property "Datasheet" "" (at 31.75 74.93 0) (hide yes) (show_name no) (do_not_autoplace no) (effects (font (size 1.27 1.27))))
  (property "Description" "Resistor" (at 31.75 74.93 0) (hide yes) (show_name no) (do_not_autoplace no) (effects (font (size 1.27 1.27))))
  (pin "2")
  (pin "1"))
 (symbol
  (lib_id "Device:R")
  (at 69.85 67.31 90)
  (unit 1)
  (body_style 1)
  (exclude_from_sim no)
  (in_bom yes)
  (on_board yes)
  (in_pos_files yes)
  (dnp no)
  (fields_autoplaced yes)
  (property "Reference" "R13" (at 69.85 60.96 90) (show_name no) (do_not_autoplace no) (effects (font (size 1.27 1.27))))
  (property "Value" "100k" (at 69.85 63.5 90) (show_name no) (do_not_autoplace no) (effects (font (size 1.27 1.27))))
  (property "Footprint" "Resistor_SMD:R_0603_1608Metric_Pad0.98x0.95mm_HandSolder" (at 69.85 69.088 90) (hide yes) (show_name no) (do_not_autoplace no) (effects (font (size 1.27 1.27))))
  (property "Datasheet" "" (at 69.85 67.31 0) (hide yes) (show_name no) (do_not_autoplace no) (effects (font (size 1.27 1.27))))
  (property "Description" "Resistor" (at 69.85 67.31 0) (hide yes) (show_name no) (do_not_autoplace no) (effects (font (size 1.27 1.27))))
  (pin "2")
  (pin "1"))
 (symbol
  (lib_id "Connector:Screw_Terminal_01x02")
  (at 41.91 25.4 180)
  (unit 1)
  (body_style 1)
  (exclude_from_sim no)
  (in_bom yes)
  (on_board yes)
  (in_pos_files yes)
  (dnp no)
  (fields_autoplaced yes)
  (property "Reference" "J28" (at 41.91 16.51 0) (show_name no) (do_not_autoplace no) (effects (font (size 1.27 1.27))))
  (property "Value" "12V_In" (at 41.91 19.05 0) (show_name no) (do_not_autoplace no) (effects (font (size 1.27 1.27))))
  (property "Footprint" "TerminalBlock_Altech:Altech_AK100_1x02_P5.00mm" (at 41.91 25.4 0) (hide yes) (show_name no) (do_not_autoplace no) (effects (font (size 1.27 1.27))))
  (property "Datasheet" "" (at 41.91 25.4 0) (hide yes) (show_name no) (do_not_autoplace no) (effects (font (size 1.27 1.27))))
  (property "Description" "Generic screw terminal, single row, 01x02, script generated (kicad-library-utils/schlib/autogen/connector/)" (at 41.91 25.4 0) (hide yes) (show_name no) (do_not_autoplace no) (effects (font (size 1.27 1.27))))
  (pin "2")
  (pin "1"))
 (symbol
  (lib_id "Device:C")
  (at 142.24 71.12 0)
  (unit 1)
  (body_style 1)
  (exclude_from_sim no)
  (in_bom yes)
  (on_board yes)
  (in_pos_files yes)
  (dnp no)
  (fields_autoplaced yes)
  (property "Reference" "C2A1" (at 146.05 69.8499 0) (show_name no) (do_not_autoplace no) (effects (font (size 1.27 1.27)) (justify left)))
  (property "Value" "22uF" (at 146.05 72.3899 0) (show_name no) (do_not_autoplace no) (effects (font (size 1.27 1.27)) (justify left)))
  (property "Footprint" "Capacitor_SMD:C_1206_3216Metric_Pad1.33x1.80mm_HandSolder" (at 143.2052 74.93 0) (hide yes) (show_name no) (do_not_autoplace no) (effects (font (size 1.27 1.27))))
  (property "Datasheet" "" (at 142.24 71.12 0) (hide yes) (show_name no) (do_not_autoplace no) (effects (font (size 1.27 1.27))))
  (property "Description" "Unpolarized capacitor" (at 142.24 71.12 0) (hide yes) (show_name no) (do_not_autoplace no) (effects (font (size 1.27 1.27))))
  (pin "1")
  (pin "2")))
